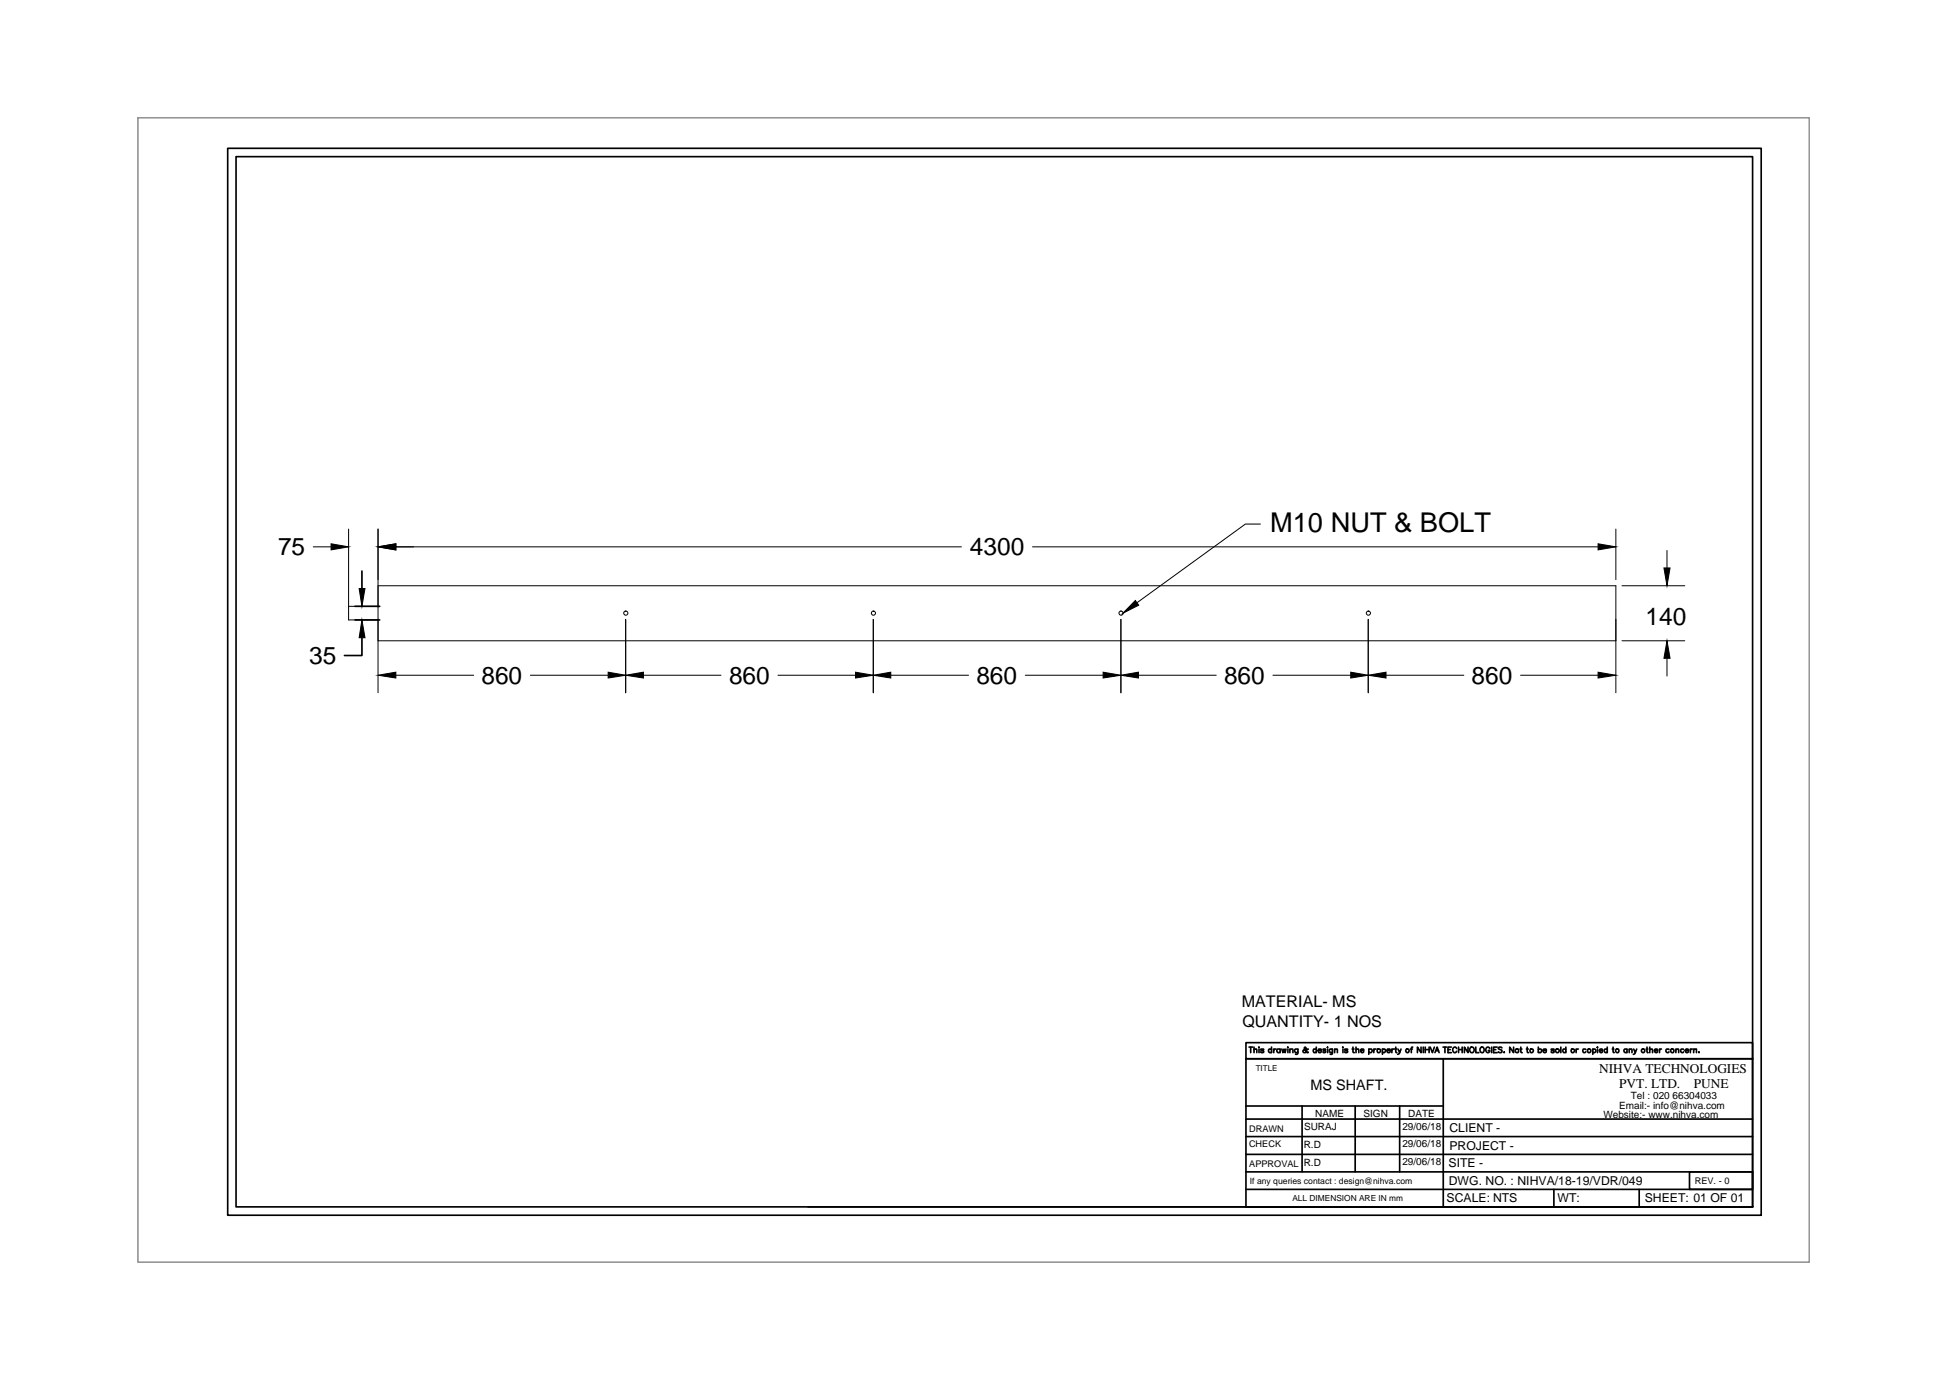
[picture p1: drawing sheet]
<svg xmlns="http://www.w3.org/2000/svg" width="297mm" height="210mm" viewBox="0 0 297 210" stroke-linecap="round" stroke-linejoin="round" font-family="sans-serif">
<!-- layer: 0 -->
<g fill="none" stroke="#000" stroke-width=".15">
<path d="M192 79.8h-2.3l-16.5 12M47.7 83.3h2.7M53.1 80.6v13.8h4.5M53.1 92.4h4.5M57.6 80.6v24.9M57.6 97.6h188.5M57.6 89.2h188.5v16.3M60.3 83.3h86.1M95.3 94.3v11.2M133 94.3v11.2M157.3 83.3h86.1M170.7 94.3v11.2"/>
<path d="M208.4 94.3v11.2M246.1 80.6v7.7M247.1 97.6h9.5M247.1 89.2h9.5M253.9 83.8v2.7M60.3 102.9h11.9M80.8 102.9h11.8M98 102.9h11.8M118.5 102.9h11.8M135.7 102.9h11.8M156.2 102.9h11.8M173.4 102.9h11.9"/>
<path d="M193.9 102.9h11.9M211.1 102.9h11.9M231.6 102.9h11.8M253.9 100.3v2.7"/>
<circle cx="95.3" cy="93.4" r=".32"/>
<circle cx="133" cy="93.4" r=".32"/>
<circle cx="170.8" cy="93.4" r=".32"/>
<circle cx="208.4" cy="93.4" r=".32"/>
</g>
<g fill="#000" stroke="#000" stroke-width=".15">
<path d="M50.4 82.8l2.7 .5-2.7 .5zM54.7 89.6h.9l-.5 2.8zM55.1 94.4l.5 2.7h-.9zM57.6 83.3l2.7-.5v1zM172.9 91.5l.6 .7-2.5 1.2zM243.4 82.8l2.7 .5-2.7 .5zM253.5 86.5h.9l-.5 2.7zM57.6 102.9l2.7-.5v.9zM92.6 102.4l2.7 .5-2.7 .4zM95.3 102.9l2.7-.5v.9zM130.3 102.4l2.7 .5-2.7 .4zM133 102.9l2.7-.5v.9z"/>
<path d="M168 102.4l2.7 .5-2.7 .4zM170.7 102.9l2.7-.5v.9zM205.8 102.4l2.6 .5-2.6 .4zM208.4 102.9l2.7-.5v.9zM243.4 102.4l2.7 .5-2.7 .4zM253.9 97.6l.5 2.7h-.9z"/>
</g>
<g fill="none" stroke="#000" stroke-width=".25">
<path d="M34.7 22.6h233.6v162.5h-233.6zM36 23.9h231v159.9h-231zM54.1 92.4h3.7M54.1 94.4h3.7M55.1 97.1v2.8h-2.6M55.1 87v2.6M190.3 159.5h.5M190.5 159.5v.8M191 159.9l.1-.1h.3v.5M191 159.5v.8M191.8 159.5v.1zM191.8 159.8v.5"/>
<path d="M192.5 159.9l-.4-.1v.2l.4 .1v.1l-.2 .1-.3-.1M193.7 159.9a.27 .27 0 0 0-.4 0 .27 .27 0 0 0 0 .3 .27 .27 0 0 0 .4 0M193.7 159.5v.8M194 159.8v.5M194.4 159.8h-.2l-.2 .2M195 159.9a.28 .28 0 0 0-.4-.1 .28 .28 0 0 0 0 .5 .28 .28 0 0 0 .4-.1M195 159.8v.5M195.3 159.8l.1 .5 .2-.5 .2 .5 .1-.5M196.2 159.5v.1zM196.2 159.8v.5M196.5 159.9l.1-.1h.3v.5M196.5 159.8v.5"/>
<path d="M197.7 159.8v.6l-.2 .2h-.2M197.7 159.9a.28 .28 0 0 0-.4-.1 .28 .28 0 0 0 0 .5 .28 .28 0 0 0 .4-.1M199.3 159.8h-.1l-.2 .4-.2 .1-.3-.1 .1-.2 .3-.2v-.2l-.1-.1-.1 .1v.2l.4 .5h.2M200.5 159.9a.27 .27 0 0 0-.4 0 .27 .27 0 0 0 0 .3 .27 .27 0 0 0 .4 0M200.5 159.5v.8M201.9 159.9l-.3-.1v.2l.3 .1v.1l-.1 .1-.3-.1M202.2 159.5v.1zM202.2 159.8v.5M203 159.8v.7l-.4 .1M203 159.9a.27 .27 0 0 0-.4 0 .27 .27 0 0 0 0 .3 .27 .27 0 0 0 .4 0M203.3 159.9l.1-.1h.3v.5M203.3 159.8v.5"/>
<path d="M204.6 159.5v.1zM204.6 159.8v.5M205.3 159.9l-.1-.1-.4 .1 .4 .2v.2h-.2l-.2-.1M206 159.8h.3M206.1 159.5v.7l.2 .1M206.6 159.9v-.1h.3l.1 .5M206.6 159.5v.8M208.5 159.9a.28 .28 0 0 1 .4-.1 .28 .28 0 0 1 0 .5 .28 .28 0 0 1-.4-.1M208.5 159.8v.8M209.3 159.8v.5M209.6 159.8h-.2l-.1 .2M210.6 159.9a.27 .27 0 0 1 .4 0 .27 .27 0 0 1 0 .3 .27 .27 0 0 1-.4 0"/>
<path d="M210.6 159.8v.8M212 159.8v.5M212.4 159.8h-.3l-.1 .2M212.5 159.8h.2M212.6 159.5v.7l.2 .1M213 159.8l.2 .5 .2-.5M214.9 159.8h.3M215.2 159.5l-.2 .2v.6M216.5 159.5v.8l-.6-.8v.8M216.8 159.5v.8M217.1 159.5v.8M217.1 159.9h.6"/>
<path d="M217.7 159.5v.8M217.9 159.5l.3 .8 .3-.8M219.8 159.5h.6M220.1 159.5v.8M220.6 159.9h.3M221.1 159.5h-.5v.8h.5M221.9 159.7a.3 .3 0 0 0-.3-.2 .3 .3 0 0 0-.3 .3v.2a.3 .3 0 0 0 .2 .3 .3 .3 0 0 0 .4-.2M222.2 159.9h.5M222.2 159.5v.8M222.7 159.5v.8M223.6 159.5v.8l-.5-.8v.8M224 159.5a.39 .39 0 0 1 .6 .4 .39 .39 0 0 1-.6 .3l-.1-.4z"/>
<path d="M224.8 159.5v.8h.5M225.5 159.6l.1-.1a.39 .39 0 0 1 .5 .4 .39 .39 0 0 1-.5 .4l-.2-.3zM226.9 159.7a.3 .3 0 0 0-.3-.2 .3 .3 0 0 0-.3 .3v.2a.3 .3 0 0 0 .3 .3 .3 .3 0 0 0 .3-.3h-.2M227.2 159.5v.8M227.5 159.9h.4M228.1 159.5h-.6v.8h.6M228.8 159.6l-.2-.1-.4 .1 .1 .2 .5 .2-.1 .3h-.3l-.2-.1M230.6 159.5v.8l-.6-.8v.8M231.5 159.8h.3M231.7 159.5v.7l.2 .1M232.5 159.8h.3M232.6 159.5v.7l.2 .1"/>
<path d="M234.3 159.9a.28 .28 0 0 1 .4-.1 .28 .28 0 0 1 0 .5 .28 .28 0 0 1-.4-.1M234.3 159.5v.8M236.7 159.9v-.1l-.4 .1 .4 .2v.2h-.3l-.1-.1M237.8 159.5v.8M238.5 159.9a.27 .27 0 0 0-.4 0 .27 .27 0 0 0 0 .3 .27 .27 0 0 0 .4 0M238.5 159.5v.8M240.1 159.8v.5M240.4 159.8h-.2l-.1 .2M241.6 159.9a.27 .27 0 0 0-.4 0 .27 .27 0 0 0 0 .3 .27 .27 0 0 0 .4 0M242.6 159.9a.27 .27 0 0 1 .4 0 .27 .27 0 0 1 0 .3 .27 .27 0 0 1-.4 0M242.6 159.8v.8M243.3 159.5v.1z"/>
<path d="M243.3 159.8v.5M244.8 159.9a.27 .27 0 0 0-.4 0 .27 .27 0 0 0 0 .3 .27 .27 0 0 0 .4 0M244.8 159.5v.8M245.6 159.8h.2M245.7 159.5v.7l.2 .1M247.8 159.9a.27 .27 0 0 0-.4 0 .27 .27 0 0 0 0 .3 .27 .27 0 0 0 .4 0M247.8 159.8v.5M248.2 159.9l.1-.1h.3v.5M248.2 159.8v.5M248.8 159.8l.3 .5 .2-.5M250.8 159.8h.2M250.9 159.5v.7l.2 .1"/>
<path d="M251.3 159.9l.1-.1h.3v.5M251.3 159.5v.8M252.8 159.8v.5M253.1 159.8h-.2l-.1 .2M254.2 159.9a.27 .27 0 0 0-.4 0 .27 .27 0 0 0 0 .3 .27 .27 0 0 0 .4 0M255.3 159.9l.1-.1h.3v.5M255.3 159.8v.5M256.5 159.9a.27 .27 0 0 0-.4 0 .27 .27 0 0 0 0 .3 .27 .27 0 0 0 .4 0M257.5 159.8v.5M257.8 159.8h-.2l-.1 .2M258 159.9l.1-.1h.3v.5M258 159.8v.5"/>
<path d="M189.8 178.5h77.2M189.8 175.8h77.2M189.8 173.1h77.2M189.8 170.5h77.2M189.8 168.5h30.1M198.3 168.5v10M200.8 160h.5a.25 .25 0 0 0-.4-.2 .25 .25 0 0 0-.1 .4l.2 .1 .3-.1M206.4 168.5v10M207.3 160h.4a.25 .25 0 0 0-.3-.2 .25 .25 0 0 0-.1 .4l.1 .1 .3-.1M211.3 160h.5a.27 .27 0 0 0-.5-.2 .27 .27 0 0 0 .1 .5h.2l.2-.1M213.2 160.3l-.3 .3M213.2 168.5v10"/>
<path d="M218.6 160.3l.3-.8 .3 .8M218.7 160h.4M219.9 161.3v22.5M229.1 160.3h.1zM235 160h.6a.28 .28 0 0 0-.4-.2 .28 .28 0 0 0-.2 .3 .28 .28 0 0 0 .3 .2l.3-.1M243.6 160h.5a.25 .25 0 0 0-.3-.2 .25 .25 0 0 0-.1 .4l.2 .1 .2-.1M249.1 160.3l-.3 .3M252 160h.5a.25 .25 0 0 0-.4-.2 .25 .25 0 0 0 0 .4l.1 .1 .3-.1M256.7 160h.5a.25 .25 0 0 0-.4-.2 .25 .25 0 0 0 0 .4l.1 .1 .3-.1M257.4 178.5h9.6v2.7h-9.6zM258.8 160.3h.1M123.1 183.8h143.9h-77.2v-22.5h77.2h-77.2v-2.5h77.2v25"/>
<path d="M189.8 181.2h77.2M236.7 181.2v2.6M249.7 181.2v2.6"/>
<circle cx="210" cy="160.1" r=".27"/>
<circle cx="214.4" cy="160.1" r=".27"/>
<circle cx="231.1" cy="160.1" r=".28"/>
<circle cx="233.3" cy="160.1" r=".27"/>
<circle cx="237.2" cy="160.1" r=".28"/>
<circle cx="239.6" cy="160.1" r=".27"/>
<circle cx="242.1" cy="160.1" r=".27"/>
<circle cx="246.4" cy="160.1" r=".27"/>
<circle cx="250.3" cy="160.1" r=".27"/>
<circle cx="254.7" cy="160.1" r=".27"/>
</g>
<path d="M21 17.9h254.6v174.4h-254.6z" fill="none" stroke="#959595" stroke-width=".25"/>
<text font-size="4.1" x="193.5" y="81.1">M10 NUT &amp; BOLT</text>
<g font-size="3.7">
<text x="42.3" y="84.6">75</text>
<text x="147.8" y="84.6">4300</text>
<text x="250.7" y="95.2">140</text>
<text x="47.1" y="101.2">35</text>
<text x="73.3" y="104.2">860</text>
<text x="111.1" y="104.2">860</text>
<text x="148.7" y="104.2">860</text>
<text x="186.5" y="104.2">860</text>
<text x="224.2" y="104.2">860</text>
</g>
<g font-size="2.5">
<text x="189.2" y="153.4">MATERIAL- MS</text>
<text x="189.2" y="156.4">QUANTITY- 1 NOS</text>
</g>
<text font-size="2.2" x="199.6" y="166.1">MS SHAFT.</text>
<g font-size="2">
<text x="243.6" y="163.4">NIHVA TECHNOLOGIES</text>
<text x="246.6" y="165.8">PVT. LTD.</text>
<text x="258" y="165.8">PUNE</text>
</g>
<g font-size="1.9">
<text x="220.8" y="172.5">CLIENT -</text>
<text x="220.7" y="177.8">SITE -</text>
<text x="220.8" y="175.1">PROJECT -</text>
<text x="220.4" y="183.1">SCALE: NTS</text>
<text x="220.7" y="180.5">DWG. NO. : NIHVA/18-19/VDR/049</text>
<text x="237.3" y="183.1">WT:</text>
<text x="250.5" y="183.1">SHEET: 01 OF 01</text>
</g>
<g font-size="1.5">
<text x="248.4" y="167.3">Tel : 020 66304033</text>
<text x="198.6" y="172.1">SURAJ</text>
<text x="200.3" y="170.1">NAME</text>
<text x="207.7" y="170.1">SIGN</text>
<text x="213.6" y="172.1">29/06/18</text>
<text x="214.5" y="170.1">DATE</text>
<text x="244.2" y="170.3">Website:- www.nihva.com</text>
<text x="246.6" y="168.9">Email:- info@nihva.com</text>
<text x="198.6" y="174.9">R.D</text>
<text x="198.6" y="177.6">R.D</text>
<text x="213.6" y="174.8">29/06/18</text>
<text x="213.6" y="177.4">29/06/18</text>
</g>
<g font-size="1.4">
<text x="190.3" y="172.4">DRAWN</text>
<text x="190.3" y="174.7">CHECK</text>
<text x="190.3" y="177.7">APPROVAL</text>
<text x="258.2" y="180.3">REV. - 0</text>
</g>
<g font-size="1.3">
<text x="190.4" y="180.3">If any queries contact : design@nihva.com</text>
<text x="196.9" y="182.9">ALL DIMENSION ARE IN mm</text>
</g>
<text font-size="1.2" x="191.3" y="163.1">TITLE</text>
</svg>
